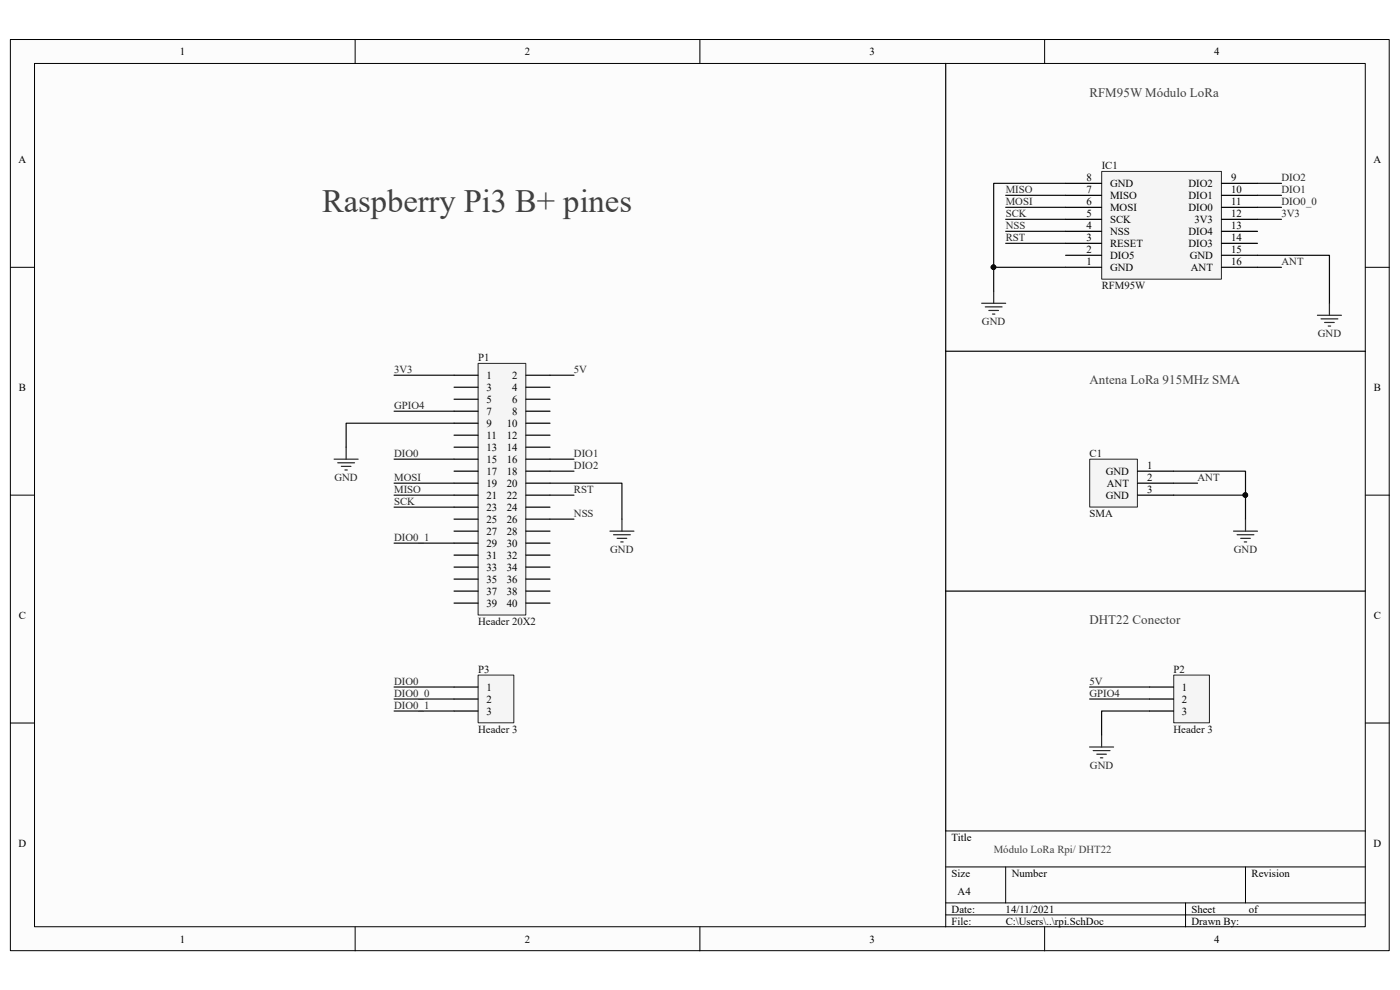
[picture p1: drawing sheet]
<svg xmlns="http://www.w3.org/2000/svg" width="297mm" height="210mm" viewBox="0 0 297 210" stroke-linecap="round" stroke-linejoin="round" font-family="sans-serif">
<path d="M2.2 8.4h292.5v193.3h-292.5z" fill="#fcfcfc"/>
<path d="M2.2 8.4h292.5v193.3h-292.5z" fill="none" stroke="#000" stroke-width=".21"/>
<path d="M7.4 13.5h282.2v183.1h-282.2z" fill="#fcfcfc"/>
<g fill="none" stroke="#000" stroke-width=".21">
<path d="M7.3 13.5h282.3v183.1h-282.3zM75.3 8.4v5.1M148.5 8.4v5.1M221.6 8.4v5.1M2.2 56.7h5.1M289.7 56.7h5.1M2.2 105h5.1M289.7 105h5.1M2.2 153.4h5.1M289.7 153.4h5.1M289.7 176.3h-89.1v20.3M75.3 196.6v5.1"/>
<path d="M148.5 196.6v5.1M200.6 183.9h89.1M200.6 191.5h89.1M200.6 194.1h89.1M213.4 183.9v7.6M221.6 196.6v5.1M251.5 191.5v5.1M264.2 183.9v7.6"/>
</g>
<path d="M233.8 36.4h25.3v22.8h-25.3z" fill="#f5f5f5"/>
<path d="M233.7 36.4h25.4v22.8h-25.4z" fill="none" stroke="#262626" stroke-width=".21"/>
<g fill="none" stroke="#000" stroke-width=".25">
<path d="M226.1 38.9h7.6M259.1 38.9h7.7M226.1 56.7h7.6M226.1 44h7.6M226.1 46.5h7.6M226.1 49.1h7.6M226.1 51.6h7.6M226.1 54.2h7.6M226.1 41.4h7.6M259.1 56.7h7.7M259.1 44h7.7M259.1 46.5h7.7"/>
<path d="M259.1 49.1h7.7M259.1 51.6h7.7M259.1 54.2h7.7M259.1 41.4h7.7"/>
</g>
<path d="M249 143.3h7.6v10h-7.6z" fill="#f5f5f5"/>
<path d="M249 143.2h7.6v10.1h-7.6z" fill="none" stroke="#262626" stroke-width=".21"/>
<path d="M243.9 145.7h5.1M243.9 148.3h5.1M243.9 150.8h5.1" fill="none" stroke="#000" stroke-width=".25"/>
<path d="M70.9 97.4h5.1M71.7 98.2h3.5M72.4 98.9h2.1M73.2 99.7h.5M73.4 94.9v2.5M231.2 158.5h5M231.9 159.2h3.6M232.7 160h2M233.7 155.9v2.6M233.4 160.8h.6" fill="none" stroke="#262626" stroke-width=".25"/>
<path d="M101.5 143.3h7.5v10h-7.5z" fill="#f5f5f5"/>
<path d="M101.4 143.2h7.6v10.1h-7.6z" fill="none" stroke="#262626" stroke-width=".21"/>
<path d="M96.3 145.7h5.1M96.3 148.3h5.1M96.3 150.8h5.1" fill="none" stroke="#000" stroke-width=".25"/>
<path d="M208.3 64.3h5.1M209 65.1h3.6M209.8 65.9h2M210.6 66.6h.5M210.8 61.8v2.5" fill="none" stroke="#262626" stroke-width=".25"/>
<path d="M231.2 97.5h10.1v10.1h-10.1z" fill="#f5f5f5"/>
<path d="M231.2 97.4h10.1v10.2h-10.1z" fill="none" stroke="#262626" stroke-width=".21"/>
<path d="M241.3 100h7.7M241.3 102.5h7.7M241.3 105h7.7" fill="none" stroke="#000" stroke-width=".25"/>
<path d="M261.7 112.7h5.1M262.5 113.4h3.5M263.2 114.2h2.1M264 115h.5M264.2 110.1v2.6" fill="none" stroke="#262626" stroke-width=".25"/>
<path d="M101.5 77.1h10v53.4h-10z" fill="#f5f5f5"/>
<path d="M101.4 77.1h10.1v53.4h-10.1z" fill="none" stroke="#262626" stroke-width=".21"/>
<g fill="none" stroke="#000" stroke-width=".25">
<path d="M200.6 13.5v162.8M96.3 79.6h5.1M111.6 79.6h5.1M200.6 74.5h89.1M96.3 82.1h5.1M96.3 84.7h5.1M96.3 87.2h5.1M96.3 89.8h5.1M96.3 92.3h5.1M96.3 94.9h5.1M96.3 97.4h5.1M96.3 100h5.1"/>
<path d="M111.6 82.1h5.1M111.6 84.7h5.1M111.6 87.2h5.1M111.6 89.8h5.1M111.6 92.3h5.1M111.6 94.9h5.1M111.6 97.4h5.1M111.6 100h5.1M96.3 102.5h5.1M96.3 105h5.1M96.3 107.6h5.1M96.3 110.1h5.1"/>
<path d="M96.3 112.7h5.1M96.3 115.2h5.1M96.3 117.8h5.1M111.6 102.5h5.1M111.6 105h5.1M111.6 107.6h5.1M111.6 110.1h5.1M111.6 112.7h5.1M111.6 115.2h5.1M111.6 117.8h5.1M96.3 120.3h5.1M96.3 122.9h5.1"/>
<path d="M96.3 125.4h5.1M96.3 127.9h5.1M111.6 120.3h5.1M111.6 122.9h5.1M111.6 125.4h5.1M111.6 127.9h5.1M200.6 125.4h89.1"/>
</g>
<path d="M279.5 66.9h5.1M280.3 67.6h3.5M281 68.4h2.1M281.8 69.2h.5M282 64.3v2.6M129.4 112.7h5.1M130.2 113.4h3.5M130.9 114.2h2.1M131.7 115h.5M131.9 110.1v2.6" fill="none" stroke="#262626" stroke-width=".25"/>
<g fill="none" stroke="#0e0e0e" stroke-width=".25">
<path d="M226.1 38.9h-15.3v17.8M266.8 38.9h5.1M213.4 41.4h12.7M213.4 44h12.7M213.4 46.5h12.7M213.4 49.1h12.7M213.4 51.6h12.7M226.1 56.7h-15.3v5.1M266.8 54.2h15.2v10.1M266.8 41.4h5.1M266.8 44h5.1M266.8 46.5h5.1"/>
<path d="M266.8 56.7h5.1M83.6 79.6h12.7M116.7 79.6h5.1M83.6 87.2h12.7M83.6 97.4h12.7M96.3 89.8h-22.9v5.1M116.7 97.4h5.1M116.7 100h5.1M249 100h15.2v5M83.6 102.5h12.7M83.6 105h12.7M83.6 107.6h12.7"/>
<path d="M83.6 115.2h12.7M116.7 102.5h15.2v7.6M116.7 105h5.1M116.7 110.1h5.1M249 105h15.2v5.1M249 102.5h5.1M83.6 145.7h12.7M83.6 148.3h12.7M83.6 150.8h12.7M231.2 145.7h12.7M231.2 148.3h12.7M243.9 150.8h-10.2v5.1"/>
</g>
<g fill="#0e0e0e" stroke="#0e0e0e" stroke-width=".21">
<circle cx="210.8" cy="56.7" r=".49"/>
<circle cx="264.2" cy="105" r=".49"/>
</g>
<text font-size="6.9" fill="#3f3f3f" x="68.3" y="45">Raspberry Pi3 B+ pines</text>
<g font-size="2.8" fill="#3f3f3f">
<text x="231.1" y="20.5">RFM95W Módulo LoRa</text>
<text x="231.1" y="81.5">Antena LoRa 915MHz SMA</text>
<text x="231.1" y="132.4">DHT22 Conector</text>
</g>
<g font-size="2.3">
<text x="38.2" y="11.7">1</text>
<text x="111.3" y="11.7">2</text>
<text x="184.5" y="11.7">3</text>
<text x="257.6" y="11.7">4</text>
<text x="3.9" y="34.6">A</text>
<text x="291.4" y="34.6">A</text>
<text x="230.5" y="40.9">7</text>
<text x="230.5" y="38.4">8</text>
<text x="235.5" y="39.7">GND</text>
<text x="252.1" y="39.7">DIO2</text>
<text x="261.2" y="40.9">10</text>
<text x="261.2" y="38.4">9</text>
<text x="230.5" y="46">5</text>
<text x="230.5" y="43.5">6</text>
<text x="235.5" y="47.3">SCK</text>
<text x="235.5" y="44.7">MOSI</text>
<text x="235.5" y="42.2">MISO</text>
<text x="252.1" y="44.7">DIO0</text>
<text x="252.1" y="42.2">DIO1</text>
<text x="253.4" y="47.3">3V3</text>
<text x="261.2" y="43.5">11</text>
<text x="261.2" y="46">12</text>
<text x="230.5" y="53.7">2</text>
<text x="230.5" y="51.1">3</text>
<text x="230.5" y="48.6">4</text>
<text x="235.5" y="52.4">RESET</text>
<text x="235.5" y="49.8">NSS</text>
<text x="252.1" y="49.8">DIO4</text>
<text x="252.1" y="52.4">DIO3</text>
<text x="261.2" y="48.6">13</text>
<text x="261.2" y="51.1">14</text>
<text x="261.2" y="53.7">15</text>
<text x="230.5" y="56.2">1</text>
<text x="235.5" y="57.5">GND</text>
<text x="235.5" y="54.9">DIO5</text>
<text x="252.4" y="54.9">GND</text>
<text x="252.6" y="57.5">ANT</text>
<text x="261.2" y="56.2">16</text>
<text x="4" y="82.9">B</text>
<text x="103.2" y="80.4">1</text>
<text x="103.2" y="82.9">3</text>
<text x="108.7" y="80.4">2</text>
<text x="108.7" y="82.9">4</text>
<text x="291.5" y="82.9">B</text>
<text x="103.2" y="85.5">5</text>
<text x="103.2" y="88">7</text>
<text x="108.7" y="85.5">6</text>
<text x="108.7" y="88">8</text>
<text x="103.2" y="90.6">9</text>
<text x="103.2" y="93.1">11</text>
<text x="103.2" y="95.6">13</text>
<text x="107.5" y="90.6">10</text>
<text x="107.5" y="93.1">12</text>
<text x="107.5" y="95.6">14</text>
<text x="103.2" y="98.2">15</text>
<text x="103.2" y="100.7">17</text>
<text x="107.5" y="98.2">16</text>
<text x="107.5" y="100.7">18</text>
<text x="234.6" y="100.7">GND</text>
<text x="243.4" y="99.4">1</text>
<text x="243.4" y="102">2</text>
<text x="103.2" y="103.3">19</text>
<text x="103.2" y="105.8">21</text>
<text x="107.5" y="103.3">20</text>
<text x="107.5" y="105.8">22</text>
<text x="234.6" y="105.8">GND</text>
<text x="234.8" y="103.3">ANT</text>
<text x="243.4" y="104.6">3</text>
<text x="103.2" y="108.4">23</text>
<text x="103.2" y="110.9">25</text>
<text x="103.2" y="113.5">27</text>
<text x="107.5" y="108.4">24</text>
<text x="107.5" y="110.9">26</text>
<text x="107.5" y="113.5">28</text>
<text x="103.2" y="116">29</text>
<text x="103.2" y="118.5">31</text>
<text x="107.5" y="116">30</text>
<text x="107.5" y="118.5">32</text>
<text x="103.2" y="121.1">33</text>
<text x="103.2" y="123.6">35</text>
<text x="107.5" y="121.1">34</text>
<text x="107.5" y="123.6">36</text>
<text x="4" y="131.3">C</text>
<text x="103.2" y="126.2">37</text>
<text x="103.2" y="128.7">39</text>
<text x="107.5" y="126.2">38</text>
<text x="107.5" y="128.7">40</text>
<text x="291.5" y="131.3">C</text>
<text x="103.2" y="146.5">1</text>
<text x="103.2" y="149.1">2</text>
<text x="250.7" y="146.5">1</text>
<text x="250.7" y="149.1">2</text>
<text x="103.2" y="151.6">3</text>
<text x="250.7" y="151.6">3</text>
<text x="3.9" y="179.6">D</text>
<text x="201.9" y="178.3">Title</text>
<text x="291.4" y="179.6">D</text>
<text x="201.9" y="186">Size</text>
<text x="214.6" y="186">Number</text>
<text x="265.5" y="186">Revision</text>
<text x="203.2" y="189.8">A4</text>
<text x="201.9" y="193.6">Date:</text>
<text x="201.9" y="196.1">File:</text>
<text x="213.3" y="193.6">14/11/2021</text>
<text x="213.4" y="196.1">C:\Users\..\rpi.SchDoc</text>
<text x="252.8" y="196.1">Drawn By:</text>
<text x="252.8" y="193.6">Sheet</text>
<text x="265" y="193.6">of</text>
<text x="38.2" y="199.9">1</text>
<text x="111.3" y="199.9">2</text>
<text x="184.5" y="199.9">3</text>
<text x="257.6" y="199.9">4</text>
</g>
<g font-size="2.3" fill="#0e0e0e">
<text x="233.7" y="35.9">IC1</text>
<text x="233.7" y="61.3">RFM95W</text>
<text x="101.4" y="76.6">P1</text>
<text x="231.1" y="96.9">C1</text>
<text x="231.1" y="109.6">SMA</text>
<text x="101.4" y="132.5">Header 20X2</text>
<text x="101.4" y="142.7">P3</text>
<text x="249" y="142.7">P2</text>
<text x="101.4" y="155.4">Header 3</text>
<text x="249" y="155.4">Header 3</text>
</g>
<g font-size="2.3" fill="#262626">
<text x="213.4" y="40.9">MISO</text>
<text x="271.9" y="40.9">DIO1</text>
<text x="271.9" y="38.4">DIO2</text>
<text x="213.4" y="43.5">MOSI</text>
<text x="213.4" y="46">SCK</text>
<text x="271.9" y="43.5">DIO0_0</text>
<text x="271.9" y="46">3V3</text>
<text x="213.4" y="51.1">RST</text>
<text x="213.4" y="48.6">NSS</text>
<text x="271.9" y="56.2">ANT</text>
<text x="208.3" y="68.9">GND</text>
<text x="279.6" y="71.5">GND</text>
<text x="83.6" y="79.1">3V3</text>
<text x="121.8" y="79.1">5V</text>
<text x="83.6" y="86.7">GPIO4</text>
<text x="71" y="102">GND</text>
<text x="83.6" y="96.9">DIO0</text>
<text x="83.6" y="102">MOSI</text>
<text x="121.8" y="99.4">DIO2</text>
<text x="121.8" y="96.9">DIO1</text>
<text x="254" y="102">ANT</text>
<text x="83.6" y="104.6">MISO</text>
<text x="83.6" y="107.1">SCK</text>
<text x="121.8" y="104.6">RST</text>
<text x="121.8" y="109.6">NSS</text>
<text x="83.6" y="114.7">DIO0_1</text>
<text x="129.5" y="117.3">GND</text>
<text x="261.7" y="117.3">GND</text>
<text x="83.6" y="147.8">DIO0_0</text>
<text x="83.6" y="145.2">DIO0</text>
<text x="231.1" y="145.2">5V</text>
<text x="231.1" y="147.8">GPIO4</text>
<text x="83.6" y="150.3">DIO0_1</text>
<text x="231.2" y="163.1">GND</text>
</g>
<text font-size="2.3" fill="#3f3f3f" x="210.8" y="180.8">Módulo LoRa Rpi/ DHT22</text>
</svg>
